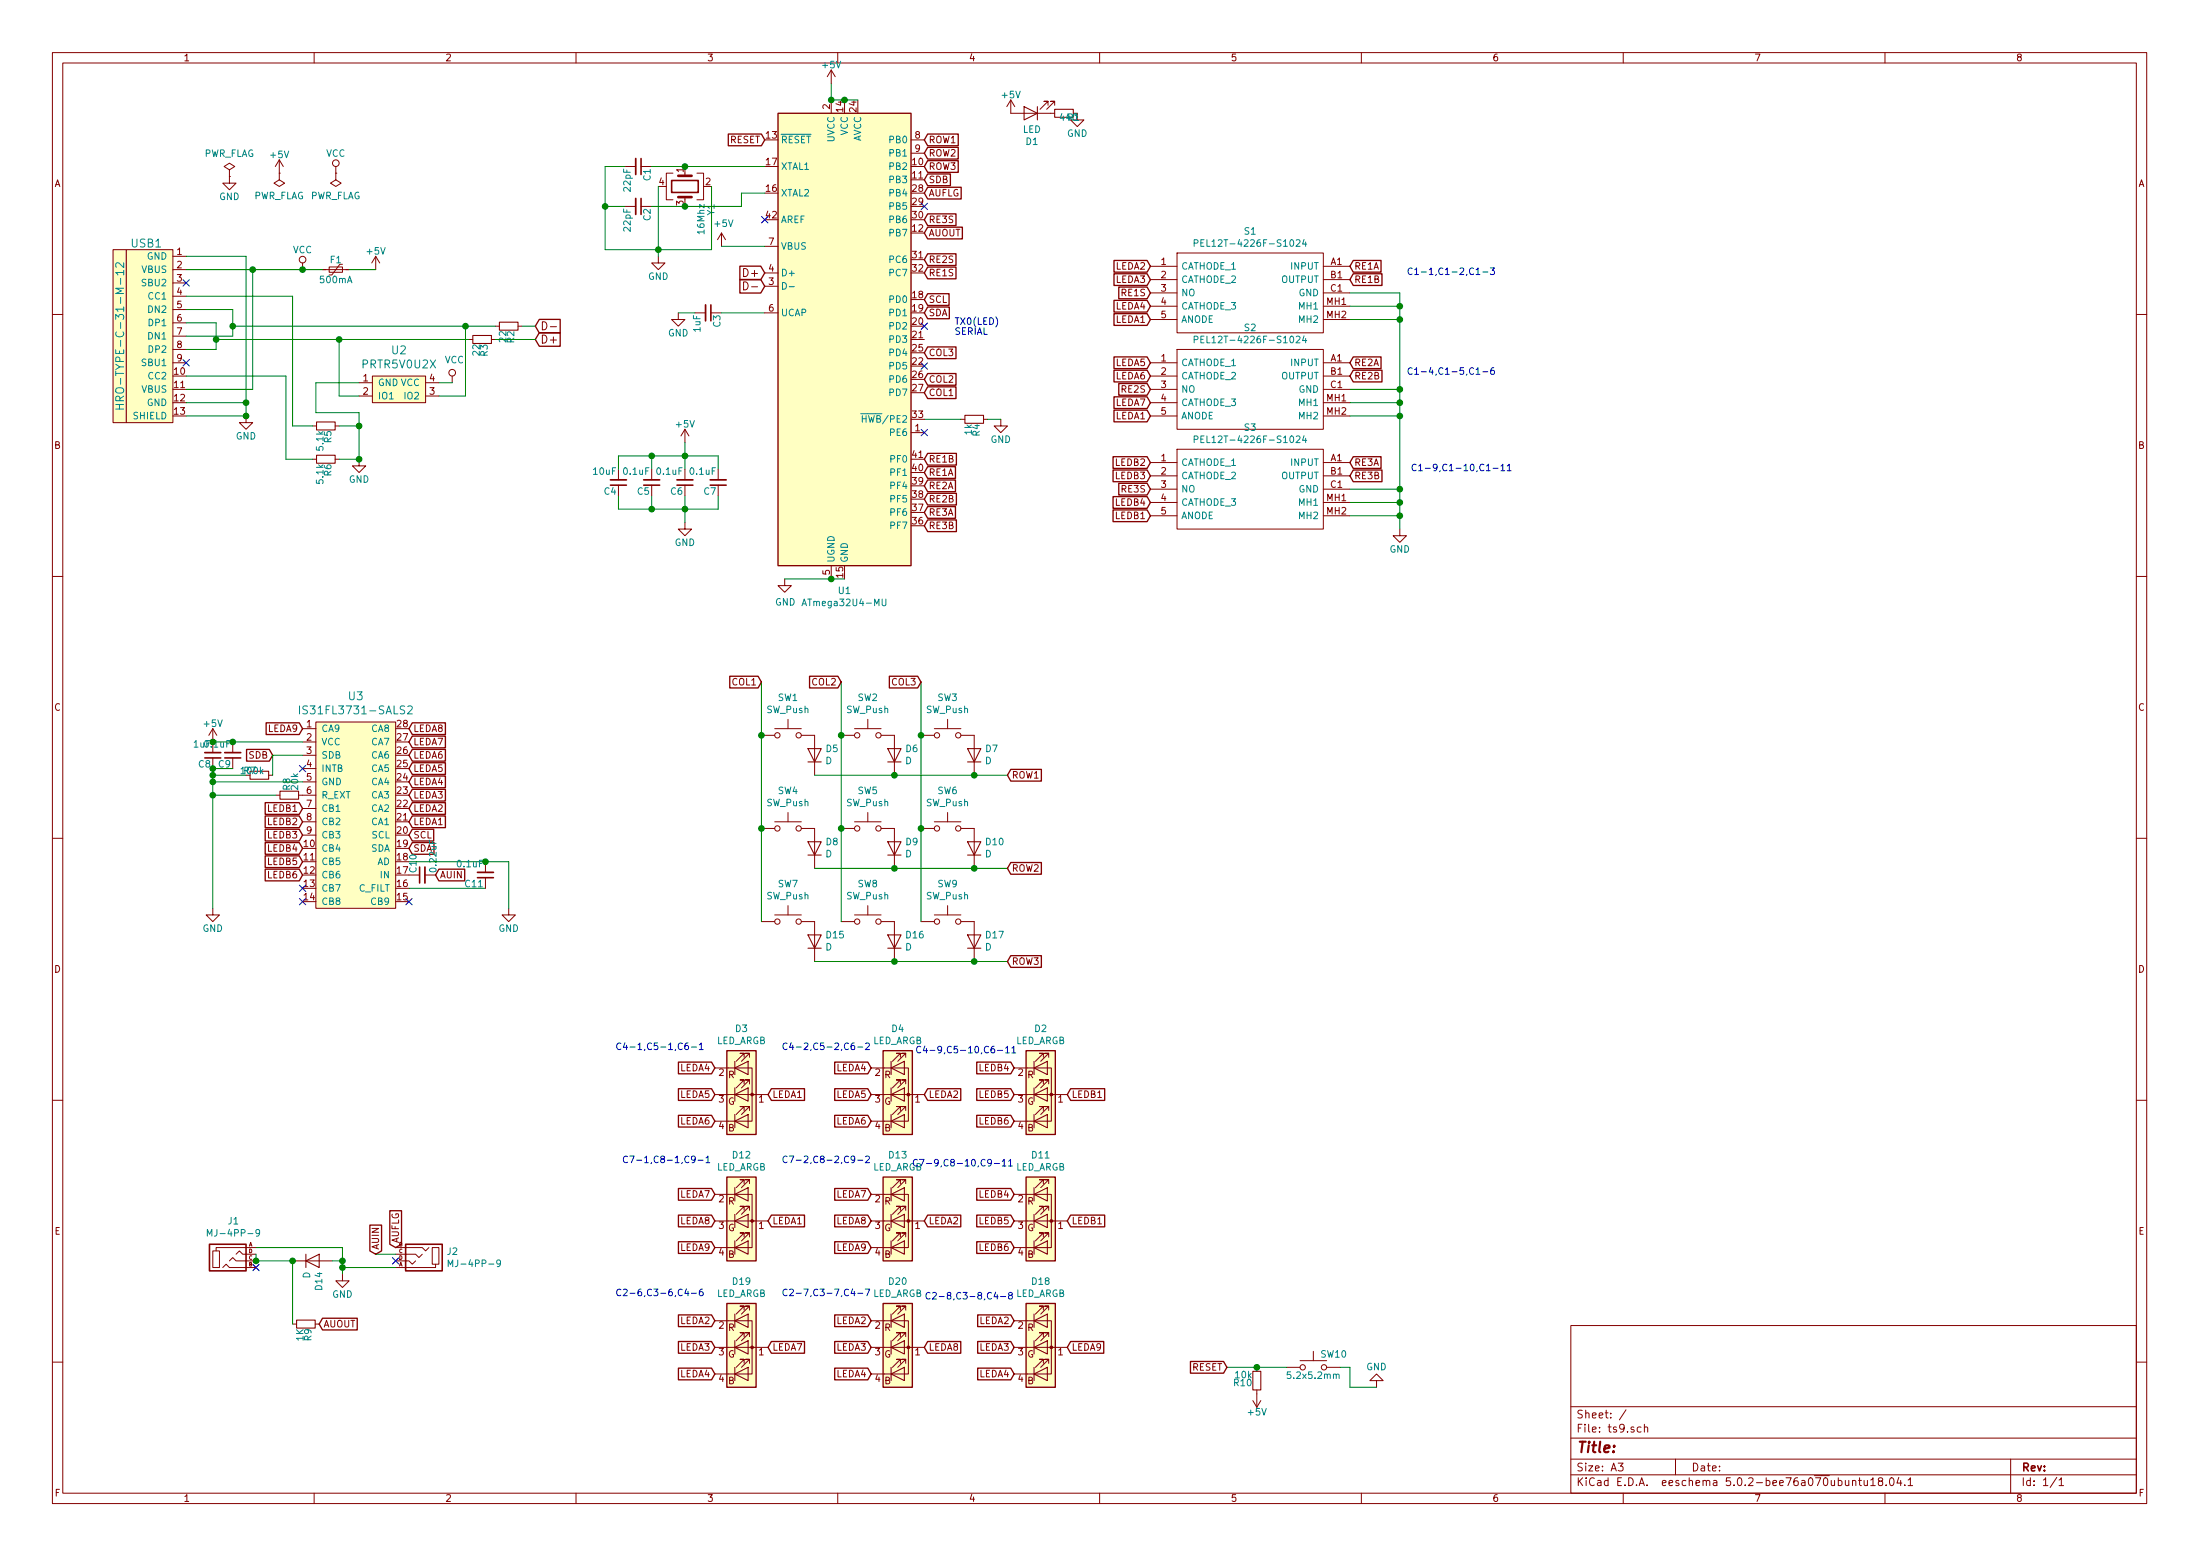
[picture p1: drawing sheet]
EESchema Schematic File Version 4
LIBS:ts9-cache
EELAYER 26 0
EELAYER END
$Descr A3 16535 11693
encoding utf-8
Sheet 1 1
Title ""
Date ""
Rev ""
Comp ""
Comment1 ""
Comment2 ""
Comment3 ""
Comment4 ""
$EndDescr
$Comp
L Device:C_Small C3
U 1 1
P 5325 2350
F 0 "C3" H 5335 2420 50  0000 L CNN
F 1 "1uF" H 5335 2270 50  0000 L CNN
F 2 "Capacitors_SMD:C_0603" H 5325 2350 50  0001 C CNN
F 3 "" H 5325 2350 50  0001 C CNN
	1    5325 2350
	0    1    1    0   
$EndComp
$Comp
L power:GND #PWR011
U 1 1
P 5100 2350
F 0 "#PWR011" H 5100 2100 50  0001 C CNN
F 1 "GND" H 5100 2200 50  0000 C CNN
F 2 "" H 5100 2350 50  0001 C CNN
F 3 "" H 5100 2350 50  0001 C CNN
	1    5100 2350
	1    0    0    -1  
$EndComp
Text GLabel 5750 2050 0    60   Input ~ 0
D+
Text GLabel 5750 2150 0    60   Input ~ 0
D-
$Comp
L Device:Crystal_GND24 Y1
U 1 1
P 5150 1400
F 0 "Y1" H 5275 1600 50  0000 L CNN
F 1 "16Mhz" H 5275 1525 50  0000 L CNN
F 2 "locallib:Crystal_SMD_3225-4pin_3.2x2.5mm" H 5150 1400 50  0001 C CNN
F 3 "" H 5150 1400 50  0001 C CNN
	1    5150 1400
	0    1    1    0   
$EndComp
$Comp
L Device:C_Small C1
U 1 1
P 4800 1250
F 0 "C1" H 4810 1320 50  0000 L CNN
F 1 "22pF" H 4810 1170 50  0000 L CNN
F 2 "Capacitors_SMD:C_0603" H 4800 1250 50  0001 C CNN
F 3 "" H 4800 1250 50  0001 C CNN
	1    4800 1250
	0    1    1    0   
$EndComp
$Comp
L Device:C_Small C2
U 1 1
P 4800 1550
F 0 "C2" H 4810 1620 50  0000 L CNN
F 1 "22pF" H 4810 1470 50  0000 L CNN
F 2 "Capacitors_SMD:C_0603" H 4800 1550 50  0001 C CNN
F 3 "" H 4800 1550 50  0001 C CNN
	1    4800 1550
	0    1    1    0   
$EndComp
$Comp
L power:GND #PWR08
U 1 1
P 4950 1925
F 0 "#PWR08" H 4950 1675 50  0001 C CNN
F 1 "GND" H 4950 1775 50  0000 C CNN
F 2 "" H 4950 1925 50  0001 C CNN
F 3 "" H 4950 1925 50  0001 C CNN
	1    4950 1925
	1    0    0    -1  
$EndComp
$Comp
L Device:R_Small R4
U 1 1
P 7325 3150
F 0 "R4" H 7355 3170 50  0000 L CNN
F 1 "1k" H 7355 3110 50  0000 L CNN
F 2 "Resistors_SMD:R_0805" H 7325 3150 50  0001 C CNN
F 3 "" H 7325 3150 50  0001 C CNN
	1    7325 3150
	0    1    1    0   
$EndComp
$Comp
L power:GND #PWR014
U 1 1
P 7525 3150
F 0 "#PWR014" H 7525 2900 50  0001 C CNN
F 1 "GND" H 7525 3000 50  0000 C CNN
F 2 "" H 7525 3150 50  0001 C CNN
F 3 "" H 7525 3150 50  0001 C CNN
	1    7525 3150
	1    0    0    -1  
$EndComp
$Comp
L Device:C_Small C5
U 1 1
P 4900 3625
F 0 "C5" H 4910 3695 50  0000 L CNN
F 1 "0.1uF" H 4910 3545 50  0000 L CNN
F 2 "Capacitors_SMD:C_0603" H 4900 3625 50  0001 C CNN
F 3 "" H 4900 3625 50  0001 C CNN
	1    4900 3625
	-1   0    0    1   
$EndComp
$Comp
L Device:C_Small C6
U 1 1
P 5150 3625
F 0 "C6" H 5160 3695 50  0000 L CNN
F 1 "0.1uF" H 5160 3545 50  0000 L CNN
F 2 "Capacitors_SMD:C_0603" H 5150 3625 50  0001 C CNN
F 3 "" H 5150 3625 50  0001 C CNN
	1    5150 3625
	-1   0    0    1   
$EndComp
$Comp
L Device:C_Small C7
U 1 1
P 5400 3625
F 0 "C7" H 5410 3695 50  0000 L CNN
F 1 "0.1uF" H 5410 3545 50  0000 L CNN
F 2 "Capacitors_SMD:C_0603" H 5400 3625 50  0001 C CNN
F 3 "" H 5400 3625 50  0001 C CNN
	1    5400 3625
	-1   0    0    1   
$EndComp
$Comp
L power:GND #PWR017
U 1 1
P 5150 3925
F 0 "#PWR017" H 5150 3675 50  0001 C CNN
F 1 "GND" H 5150 3775 50  0000 C CNN
F 2 "" H 5150 3925 50  0001 C CNN
F 3 "" H 5150 3925 50  0001 C CNN
	1    5150 3925
	1    0    0    -1  
$EndComp
$Comp
L power:+5V #PWR015
U 1 1
P 5150 3325
F 0 "#PWR015" H 5150 3175 50  0001 C CNN
F 1 "+5V" H 5150 3465 50  0000 C CNN
F 2 "" H 5150 3325 50  0001 C CNN
F 3 "" H 5150 3325 50  0001 C CNN
	1    5150 3325
	1    0    0    -1  
$EndComp
$Comp
L Device:C_Small C4
U 1 1
P 4650 3625
F 0 "C4" H 4660 3695 50  0000 L CNN
F 1 "10uF" H 4660 3545 50  0000 L CNN
F 2 "Capacitors_SMD:C_0603" H 4650 3625 50  0001 C CNN
F 3 "" H 4650 3625 50  0001 C CNN
	1    4650 3625
	-1   0    0    1   
$EndComp
$Comp
L Device:Polyfuse_Small F1
U 1 1
P 2525 2025
F 0 "F1" V 2450 2025 50  0000 C CNN
F 1 "500mA" V 2600 2025 50  0000 C CNN
F 2 "Fuse_Holders_and_Fuses:Fuse_SMD1206_Reflow" H 2575 1825 50  0001 L CNN
F 3 "" H 2525 2025 50  0001 C CNN
	1    2525 2025
	0    1    1    0   
$EndComp
$Comp
L power:+5V #PWR010
U 1 1
P 2825 2025
F 0 "#PWR010" H 2825 1875 50  0001 C CNN
F 1 "+5V" H 2825 2165 50  0000 C CNN
F 2 "" H 2825 2025 50  0001 C CNN
F 3 "" H 2825 2025 50  0001 C CNN
	1    2825 2025
	1    0    0    -1  
$EndComp
$Comp
L power:VCC #PWR09
U 1 1
P 2275 2025
F 0 "#PWR09" H 2275 1875 50  0001 C CNN
F 1 "VCC" H 2275 2175 50  0000 C CNN
F 2 "" H 2275 2025 50  0001 C CNN
F 3 "" H 2275 2025 50  0001 C CNN
	1    2275 2025
	1    0    0    -1  
$EndComp
Text GLabel 4025 2450 2    60   Input ~ 0
D-
$Comp
L Device:R_Small R2
U 1 1
P 3825 2450
F 0 "R2" H 3855 2470 50  0000 L CNN
F 1 "22" H 3855 2410 50  0000 L CNN
F 2 "Resistors_SMD:R_0805" H 3825 2450 50  0001 C CNN
F 3 "" H 3825 2450 50  0001 C CNN
	1    3825 2450
	0    1    1    0   
$EndComp
$Comp
L Device:R_Small R3
U 1 1
P 3625 2550
F 0 "R3" H 3655 2570 50  0000 L CNN
F 1 "22" H 3655 2510 50  0000 L CNN
F 2 "Resistors_SMD:R_0805" H 3625 2550 50  0001 C CNN
F 3 "" H 3625 2550 50  0001 C CNN
	1    3625 2550
	0    1    1    0   
$EndComp
Text GLabel 4025 2550 2    60   Input ~ 0
D+
$Comp
L ts9-rescue:HRO-TYPE-C-31-M-12-Type-C-Voyager60-rescue USB1
U 1 1
P 1300 2475
F 0 "USB1" H 1100 3125 60  0000 C CNN
F 1 "HRO-TYPE-C-31-M-12" V 900 2425 60  0000 C CNN
F 2 "locallib:HRO-TYPE-C-31-M-12-Assembly" H 1300 2475 60  0001 C CNN
F 3 "" H 1300 2475 60  0001 C CNN
	1    1300 2475
	1    0    0    -1  
$EndComp
$Comp
L power:GND #PWR013
U 1 1
P 1850 3125
F 0 "#PWR013" H 1850 2875 50  0001 C CNN
F 1 "GND" H 1850 2975 50  0000 C CNN
F 2 "" H 1850 3125 50  0001 C CNN
F 3 "" H 1850 3125 50  0001 C CNN
	1    1850 3125
	1    0    0    -1  
$EndComp
$Comp
L Device:R_Small R5
U 1 1
P 2450 3200
F 0 "R5" H 2480 3220 50  0000 L CNN
F 1 "5.1k" H 2480 3160 50  0000 L CNN
F 2 "Resistors_SMD:R_0805" H 2450 3200 50  0001 C CNN
F 3 "" H 2450 3200 50  0001 C CNN
	1    2450 3200
	0    1    1    0   
$EndComp
$Comp
L Device:R_Small R6
U 1 1
P 2450 3450
F 0 "R6" H 2480 3470 50  0000 L CNN
F 1 "5.1k" H 2480 3410 50  0000 L CNN
F 2 "Resistors_SMD:R_0805" H 2450 3450 50  0001 C CNN
F 3 "" H 2450 3450 50  0001 C CNN
	1    2450 3450
	0    1    1    0   
$EndComp
$Comp
L power:GND #PWR016
U 1 1
P 2700 3450
F 0 "#PWR016" H 2700 3200 50  0001 C CNN
F 1 "GND" H 2700 3300 50  0000 C CNN
F 2 "" H 2700 3450 50  0001 C CNN
F 3 "" H 2700 3450 50  0001 C CNN
	1    2700 3450
	1    0    0    -1  
$EndComp
Wire Wire Line
	5425 2350 5750 2350
Wire Wire Line
	5100 2350 5225 2350
Wire Wire Line
	4900 1250 5150 1250
Wire Wire Line
	5575 1450 5575 1550
Wire Wire Line
	5575 1550 5150 1550
Wire Wire Line
	5350 1875 5350 1400
Wire Wire Line
	4550 1875 4950 1875
Wire Wire Line
	4950 1400 4950 1875
Connection ~ 5150 1250
Connection ~ 5150 1550
Wire Wire Line
	4700 1250 4550 1250
Wire Wire Line
	4550 1250 4550 1550
Wire Wire Line
	4550 1550 4700 1550
Connection ~ 4550 1550
Connection ~ 4950 1875
Wire Wire Line
	7225 3150 6950 3150
Wire Wire Line
	7525 3150 7425 3150
Wire Wire Line
	5400 3425 5400 3525
Wire Wire Line
	4650 3425 4900 3425
Wire Wire Line
	5150 3325 5150 3425
Wire Wire Line
	4900 3425 4900 3525
Connection ~ 5150 3425
Wire Wire Line
	4900 3725 4900 3825
Wire Wire Line
	4650 3825 4900 3825
Wire Wire Line
	5150 3725 5150 3825
Wire Wire Line
	5400 3825 5400 3725
Connection ~ 5150 3825
Wire Wire Line
	4650 3525 4650 3425
Connection ~ 4900 3425
Wire Wire Line
	4650 3825 4650 3725
Connection ~ 4900 3825
Wire Wire Line
	1400 2025 1900 2025
Wire Wire Line
	2825 2025 2625 2025
Wire Wire Line
	3925 2450 4025 2450
Wire Wire Line
	1400 2425 1625 2425
Wire Wire Line
	1625 2425 1625 2550
Wire Wire Line
	1625 2625 1400 2625
Wire Wire Line
	1400 2525 1750 2525
Wire Wire Line
	1750 2525 1750 2450
Wire Wire Line
	1750 2325 1400 2325
Connection ~ 1750 2450
Connection ~ 1625 2550
Wire Wire Line
	1900 2025 1900 2925
Wire Wire Line
	1900 2925 1400 2925
Wire Wire Line
	1400 3025 1850 3025
Wire Wire Line
	1850 1925 1850 3025
Wire Wire Line
	1850 1925 1400 1925
Wire Wire Line
	1850 3125 1400 3125
Connection ~ 1850 3025
Connection ~ 1900 2025
Connection ~ 2275 2025
Wire Wire Line
	1400 2225 2200 2225
Wire Wire Line
	2200 2225 2200 3200
Wire Wire Line
	2200 3200 2350 3200
Wire Wire Line
	1400 2825 2150 2825
Wire Wire Line
	2150 2825 2150 3450
Wire Wire Line
	2150 3450 2350 3450
Wire Wire Line
	2700 3450 2550 3450
Wire Wire Line
	2550 3200 2700 3200
Wire Wire Line
	2700 3200 2700 3450
Wire Wire Line
	5150 1550 4900 1550
Wire Wire Line
	4550 1550 4550 1875
Wire Wire Line
	4950 1875 5350 1875
Wire Wire Line
	4950 1875 4950 1925
Wire Wire Line
	5150 3425 5400 3425
Wire Wire Line
	5150 3425 5150 3525
Wire Wire Line
	5150 3825 5400 3825
Wire Wire Line
	5150 3825 5150 3925
Wire Wire Line
	4900 3425 5150 3425
Wire Wire Line
	4900 3825 5150 3825
Wire Wire Line
	1750 2450 1750 2325
Wire Wire Line
	1625 2550 1625 2625
Wire Wire Line
	1850 3025 1850 3125
Wire Wire Line
	1900 2025 2275 2025
Wire Wire Line
	2275 2025 2425 2025
$Comp
L ai03-locallib:PRTR5V0U2X U2
U 1 1
P 3000 2925
F 0 "U2" H 3000 3222 60  0000 C CNN
F 1 "PRTR5V0U2X" H 3000 3116 60  0000 C CNN
F 2 "locallib:SOT143B" H 3000 2925 60  0001 C CNN
F 3 "" H 3000 2925 60  0001 C CNN
	1    3000 2925
	1    0    0    -1  
$EndComp
Wire Wire Line
	3725 2550 4025 2550
Wire Wire Line
	1625 2550 2550 2550
$Comp
L power:VCC #PWR012
U 1 1
P 3400 2875
F 0 "#PWR012" H 3400 2725 50  0001 C CNN
F 1 "VCC" H 3417 3048 50  0000 C CNN
F 2 "" H 3400 2875 50  0001 C CNN
F 3 "" H 3400 2875 50  0001 C CNN
	1    3400 2875
	1    0    0    -1  
$EndComp
Wire Wire Line
	3400 2875 3300 2875
Wire Wire Line
	2700 3200 2700 3100
Wire Wire Line
	2700 3100 2375 3100
Wire Wire Line
	2375 3100 2375 2875
Wire Wire Line
	2375 2875 2700 2875
Connection ~ 2700 3200
Wire Wire Line
	2700 2975 2550 2975
Wire Wire Line
	3300 2975 3500 2975
$Comp
L ts9-rescue:ATmega32U4-MU-MCU_Microchip_ATmega-Voyager60-rescue U1
U 1 1
P 6350 2550
F 0 "U1" H 6350 664 50  0000 C CNN
F 1 "ATmega32U4-MU" H 6350 573 50  0000 C CNN
F 2 "Housings_QFP:TQFP-44-1EP_10x10mm_Pitch0.8mm" H 6350 2550 50  0001 C CIN
F 3 "http://ww1.microchip.com/downloads/en/DeviceDoc/Atmel-7766-8-bit-AVR-ATmega16U4-32U4_Datasheet.pdf" H 6350 2550 50  0001 C CNN
	1    6350 2550
	1    0    0    -1  
$EndComp
Wire Wire Line
	6250 625  6250 750 
Wire Wire Line
	6250 750  6350 750 
Connection ~ 6250 750 
Connection ~ 6350 750 
Wire Wire Line
	6350 750  6450 750 
NoConn ~ 5750 1650
$Comp
L power:+5V #PWR07
U 1 1
P 5425 1850
F 0 "#PWR07" H 5425 1700 50  0001 C CNN
F 1 "+5V" H 5440 2023 50  0000 C CNN
F 2 "" H 5425 1850 50  0001 C CNN
F 3 "" H 5425 1850 50  0001 C CNN
	1    5425 1850
	1    0    0    -1  
$EndComp
Wire Wire Line
	5750 1850 5425 1850
Wire Wire Line
	5575 1450 5750 1450
Wire Wire Line
	5150 1250 5750 1250
$Comp
L power:GND #PWR018
U 1 1
P 5900 4350
F 0 "#PWR018" H 5900 4100 50  0001 C CNN
F 1 "GND" H 5905 4177 50  0000 C CNN
F 2 "" H 5900 4350 50  0001 C CNN
F 3 "" H 5900 4350 50  0001 C CNN
	1    5900 4350
	1    0    0    -1  
$EndComp
Wire Wire Line
	5900 4350 6250 4350
Connection ~ 6250 4350
Wire Wire Line
	6250 4350 6350 4350
Wire Wire Line
	1750 2450 3500 2450
Wire Wire Line
	3500 2975 3500 2450
Connection ~ 3500 2450
Wire Wire Line
	3500 2450 3725 2450
Wire Wire Line
	2550 2975 2550 2550
Connection ~ 2550 2550
Wire Wire Line
	2550 2550 3525 2550
Connection ~ 1850 3125
Connection ~ 2700 3450
Text GLabel 3075 6275 2    50   Input ~ 0
SCL
Text GLabel 3075 6375 2    50   Input ~ 0
SDA
$Comp
L power:GND #PWR020
U 1 1
P 1600 6825
F 0 "#PWR020" H 1600 6575 50  0001 C CNN
F 1 "GND" H 1600 6675 50  0000 C CNN
F 2 "" H 1600 6825 50  0001 C CNN
F 3 "" H 1600 6825 50  0001 C CNN
	1    1600 6825
	1    0    0    -1  
$EndComp
$Comp
L Device:R_Small R8
U 1 1
P 2175 5975
F 0 "R8" H 2205 5995 50  0000 L CNN
F 1 "20k" H 2205 5935 50  0000 L CNN
F 2 "Resistors_SMD:R_0805" H 2175 5975 50  0001 C CNN
F 3 "" H 2175 5975 50  0001 C CNN
	1    2175 5975
	0    -1   -1   0   
$EndComp
$Comp
L Device:R_Small R7
U 1 1
P 1950 5825
F 0 "R7" V 1980 5845 50  0000 L CNN
F 1 "100k" V 1980 5785 50  0000 L CNN
F 2 "Resistors_SMD:R_0805" H 1950 5825 50  0001 C CNN
F 3 "" H 1950 5825 50  0001 C CNN
	1    1950 5825
	0    -1   -1   0   
$EndComp
$Comp
L power:+5V #PWR019
U 1 1
P 1600 5575
F 0 "#PWR019" H 1600 5425 50  0001 C CNN
F 1 "+5V" H 1600 5715 50  0000 C CNN
F 2 "" H 1600 5575 50  0001 C CNN
F 3 "" H 1600 5575 50  0001 C CNN
	1    1600 5575
	1    0    0    -1  
$EndComp
$Comp
L Device:C_Small C9
U 1 1
P 1750 5675
F 0 "C9" H 1760 5745 50  0000 L CNN
F 1 "0.1uF" H 1760 5595 50  0000 L CNN
F 2 "Capacitors_SMD:C_0603" H 1750 5675 50  0001 C CNN
F 3 "" H 1750 5675 50  0001 C CNN
	1    1750 5675
	-1   0    0    1   
$EndComp
Text GLabel 6950 2350 2    50   Input ~ 0
SDA
Text GLabel 6950 2250 2    50   Input ~ 0
SCL
$Comp
L Switch:SW_Push SW1
U 1 1
P 5925 5525
F 0 "SW1" H 5925 5810 50  0000 C CNN
F 1 "SW_Push" H 5925 5719 50  0000 C CNN
F 2 "kbd:PG1350" H 5925 5725 50  0001 C CNN
F 3 "" H 5925 5725 50  0001 C CNN
	1    5925 5525
	1    0    0    -1  
$EndComp
$Comp
L Switch:SW_Push SW2
U 1 1
P 6525 5525
F 0 "SW2" H 6525 5810 50  0000 C CNN
F 1 "SW_Push" H 6525 5719 50  0000 C CNN
F 2 "kbd:PG1350" H 6525 5725 50  0001 C CNN
F 3 "" H 6525 5725 50  0001 C CNN
	1    6525 5525
	1    0    0    -1  
$EndComp
$Comp
L Switch:SW_Push SW3
U 1 1
P 7125 5525
F 0 "SW3" H 7125 5810 50  0000 C CNN
F 1 "SW_Push" H 7125 5719 50  0000 C CNN
F 2 "kbd:PG1350" H 7125 5725 50  0001 C CNN
F 3 "" H 7125 5725 50  0001 C CNN
	1    7125 5525
	1    0    0    -1  
$EndComp
$Comp
L Switch:SW_Push SW4
U 1 1
P 5925 6225
F 0 "SW4" H 5925 6510 50  0000 C CNN
F 1 "SW_Push" H 5925 6419 50  0000 C CNN
F 2 "kbd:PG1350" H 5925 6425 50  0001 C CNN
F 3 "" H 5925 6425 50  0001 C CNN
	1    5925 6225
	1    0    0    -1  
$EndComp
$Comp
L Switch:SW_Push SW5
U 1 1
P 6525 6225
F 0 "SW5" H 6525 6510 50  0000 C CNN
F 1 "SW_Push" H 6525 6419 50  0000 C CNN
F 2 "kbd:PG1350" H 6525 6425 50  0001 C CNN
F 3 "" H 6525 6425 50  0001 C CNN
	1    6525 6225
	1    0    0    -1  
$EndComp
$Comp
L Switch:SW_Push SW6
U 1 1
P 7125 6225
F 0 "SW6" H 7125 6510 50  0000 C CNN
F 1 "SW_Push" H 7125 6419 50  0000 C CNN
F 2 "kbd:PG1350" H 7125 6425 50  0001 C CNN
F 3 "" H 7125 6425 50  0001 C CNN
	1    7125 6225
	1    0    0    -1  
$EndComp
$Comp
L Switch:SW_Push SW7
U 1 1
P 5925 6925
F 0 "SW7" H 5925 7210 50  0000 C CNN
F 1 "SW_Push" H 5925 7119 50  0000 C CNN
F 2 "kbd:PG1350" H 5925 7125 50  0001 C CNN
F 3 "" H 5925 7125 50  0001 C CNN
	1    5925 6925
	1    0    0    -1  
$EndComp
$Comp
L Switch:SW_Push SW8
U 1 1
P 6525 6925
F 0 "SW8" H 6525 7210 50  0000 C CNN
F 1 "SW_Push" H 6525 7119 50  0000 C CNN
F 2 "kbd:PG1350" H 6525 7125 50  0001 C CNN
F 3 "" H 6525 7125 50  0001 C CNN
	1    6525 6925
	1    0    0    -1  
$EndComp
$Comp
L Switch:SW_Push SW9
U 1 1
P 7125 6925
F 0 "SW9" H 7125 7210 50  0000 C CNN
F 1 "SW_Push" H 7125 7119 50  0000 C CNN
F 2 "kbd:PG1350" H 7125 7125 50  0001 C CNN
F 3 "" H 7125 7125 50  0001 C CNN
	1    7125 6925
	1    0    0    -1  
$EndComp
$Comp
L Device:LED_ARGB D3
U 1 1
P 5575 8225
F 0 "D3" H 5575 8722 50  0000 C CNN
F 1 "LED_ARGB" H 5575 8631 50  0000 C CNN
F 2 "SamacSys_Parts:LED_Kingbright_AAA3528ESGCT" H 5575 8175 50  0001 C CNN
F 3 "~" H 5575 8175 50  0001 C CNN
	1    5575 8225
	1    0    0    -1  
$EndComp
$Comp
L Device:LED_ARGB D2
U 1 1
P 7825 8225
F 0 "D2" H 7825 8722 50  0000 C CNN
F 1 "LED_ARGB" H 7825 8631 50  0000 C CNN
F 2 "SamacSys_Parts:LED_Kingbright_AAA3528ESGCT" H 7825 8175 50  0001 C CNN
F 3 "~" H 7825 8175 50  0001 C CNN
	1    7825 8225
	1    0    0    -1  
$EndComp
$Comp
L Device:LED_ARGB D4
U 1 1
P 6750 8225
F 0 "D4" H 6750 8722 50  0000 C CNN
F 1 "LED_ARGB" H 6750 8631 50  0000 C CNN
F 2 "SamacSys_Parts:LED_Kingbright_AAA3528ESGCT" H 6750 8175 50  0001 C CNN
F 3 "~" H 6750 8175 50  0001 C CNN
	1    6750 8225
	1    0    0    -1  
$EndComp
$Comp
L Device:LED_ARGB D20
U 1 1
P 6750 10125
F 0 "D20" H 6750 10622 50  0000 C CNN
F 1 "LED_ARGB" H 6750 10531 50  0000 C CNN
F 2 "SamacSys_Parts:LED_Kingbright_AAA3528ESGCT" H 6750 10075 50  0001 C CNN
F 3 "~" H 6750 10075 50  0001 C CNN
	1    6750 10125
	1    0    0    -1  
$EndComp
$Comp
L Device:LED_ARGB D19
U 1 1
P 5575 10125
F 0 "D19" H 5575 10622 50  0000 C CNN
F 1 "LED_ARGB" H 5575 10531 50  0000 C CNN
F 2 "SamacSys_Parts:LED_Kingbright_AAA3528ESGCT" H 5575 10075 50  0001 C CNN
F 3 "~" H 5575 10075 50  0001 C CNN
	1    5575 10125
	1    0    0    -1  
$EndComp
$Comp
L Device:LED_ARGB D11
U 1 1
P 7825 9175
F 0 "D11" H 7825 9672 50  0000 C CNN
F 1 "LED_ARGB" H 7825 9581 50  0000 C CNN
F 2 "SamacSys_Parts:LED_Kingbright_AAA3528ESGCT" H 7825 9125 50  0001 C CNN
F 3 "~" H 7825 9125 50  0001 C CNN
	1    7825 9175
	1    0    0    -1  
$EndComp
NoConn ~ 6950 2450
Text Notes 7175 2450 0    50   ~ 0
TX0(LED)
Text GLabel 6950 3550 2    50   Input ~ 0
RE1A
Text GLabel 6950 3450 2    50   Input ~ 0
RE1B
Text GLabel 6950 2950 2    50   Input ~ 0
COL1
Text GLabel 6950 1750 2    50   Input ~ 0
AUOUT
Text GLabel 6950 3850 2    50   Input ~ 0
RE3A
Text GLabel 6950 3650 2    50   Input ~ 0
RE2A
Text GLabel 6950 3750 2    50   Input ~ 0
RE2B
Text GLabel 6950 3950 2    50   Input ~ 0
RE3B
Text GLabel 6950 2050 2    50   Input ~ 0
RE1S
Text GLabel 6950 1950 2    50   Input ~ 0
RE2S
Text GLabel 6950 1650 2    50   Input ~ 0
RE3S
Text GLabel 6950 1050 2    50   Input ~ 0
ROW1
Text GLabel 6950 1150 2    50   Input ~ 0
ROW2
Text GLabel 6950 1250 2    50   Input ~ 0
ROW3
Text GLabel 6950 2850 2    50   Input ~ 0
COL2
Text GLabel 6950 2650 2    50   Input ~ 0
COL3
NoConn ~ 6950 1550
NoConn ~ 6950 2750
NoConn ~ 6950 3250
$Comp
L Device:D D5
U 1 1
P 6125 5675
F 0 "D5" V 6171 5596 50  0000 R CNN
F 1 "D" V 6080 5596 50  0000 R CNN
F 2 "Diodes_SMD:D_SOD-123" H 6125 5675 50  0001 C CNN
F 3 "~" H 6125 5675 50  0001 C CNN
	1    6125 5675
	0    -1   -1   0   
$EndComp
$Comp
L Device:D D6
U 1 1
P 6725 5675
F 0 "D6" V 6771 5596 50  0000 R CNN
F 1 "D" V 6680 5596 50  0000 R CNN
F 2 "Diodes_SMD:D_SOD-123" H 6725 5675 50  0001 C CNN
F 3 "~" H 6725 5675 50  0001 C CNN
	1    6725 5675
	0    -1   -1   0   
$EndComp
$Comp
L Device:D D7
U 1 1
P 7325 5675
F 0 "D7" V 7371 5596 50  0000 R CNN
F 1 "D" V 7280 5596 50  0000 R CNN
F 2 "Diodes_SMD:D_SOD-123" H 7325 5675 50  0001 C CNN
F 3 "~" H 7325 5675 50  0001 C CNN
	1    7325 5675
	0    -1   -1   0   
$EndComp
$Comp
L Device:D D8
U 1 1
P 6125 6375
F 0 "D8" V 6171 6296 50  0000 R CNN
F 1 "D" V 6080 6296 50  0000 R CNN
F 2 "Diodes_SMD:D_SOD-123" H 6125 6375 50  0001 C CNN
F 3 "~" H 6125 6375 50  0001 C CNN
	1    6125 6375
	0    -1   -1   0   
$EndComp
$Comp
L Device:D D9
U 1 1
P 6725 6375
F 0 "D9" V 6771 6296 50  0000 R CNN
F 1 "D" V 6680 6296 50  0000 R CNN
F 2 "Diodes_SMD:D_SOD-123" H 6725 6375 50  0001 C CNN
F 3 "~" H 6725 6375 50  0001 C CNN
	1    6725 6375
	0    -1   -1   0   
$EndComp
$Comp
L Device:D D10
U 1 1
P 7325 6375
F 0 "D10" V 7371 6296 50  0000 R CNN
F 1 "D" V 7280 6296 50  0000 R CNN
F 2 "Diodes_SMD:D_SOD-123" H 7325 6375 50  0001 C CNN
F 3 "~" H 7325 6375 50  0001 C CNN
	1    7325 6375
	0    -1   -1   0   
$EndComp
$Comp
L Device:D D15
U 1 1
P 6125 7075
F 0 "D15" V 6171 6996 50  0000 R CNN
F 1 "D" V 6080 6996 50  0000 R CNN
F 2 "Diodes_SMD:D_SOD-123" H 6125 7075 50  0001 C CNN
F 3 "~" H 6125 7075 50  0001 C CNN
	1    6125 7075
	0    -1   -1   0   
$EndComp
$Comp
L Device:D D16
U 1 1
P 6725 7075
F 0 "D16" V 6771 6996 50  0000 R CNN
F 1 "D" V 6680 6996 50  0000 R CNN
F 2 "Diodes_SMD:D_SOD-123" H 6725 7075 50  0001 C CNN
F 3 "~" H 6725 7075 50  0001 C CNN
	1    6725 7075
	0    -1   -1   0   
$EndComp
$Comp
L Device:D D17
U 1 1
P 7325 7075
F 0 "D17" V 7371 6996 50  0000 R CNN
F 1 "D" V 7280 6996 50  0000 R CNN
F 2 "Diodes_SMD:D_SOD-123" H 7325 7075 50  0001 C CNN
F 3 "~" H 7325 7075 50  0001 C CNN
	1    7325 7075
	0    -1   -1   0   
$EndComp
Wire Wire Line
	5725 6925 5725 6225
Connection ~ 5725 5525
Wire Wire Line
	5725 5525 5725 5125
Connection ~ 5725 6225
Wire Wire Line
	5725 6225 5725 5525
Wire Wire Line
	6325 6925 6325 6225
Connection ~ 6325 5525
Wire Wire Line
	6325 5525 6325 5125
Connection ~ 6325 6225
Wire Wire Line
	6325 6225 6325 5525
Wire Wire Line
	6925 6925 6925 6225
Connection ~ 6925 5525
Wire Wire Line
	6925 5525 6925 5125
Connection ~ 6925 6225
Wire Wire Line
	6925 6225 6925 5525
Wire Wire Line
	6125 5825 6725 5825
Connection ~ 6725 5825
Wire Wire Line
	6725 5825 7325 5825
Connection ~ 7325 5825
Wire Wire Line
	7325 5825 7575 5825
Wire Wire Line
	6125 7225 6725 7225
Connection ~ 6725 7225
Wire Wire Line
	6725 7225 7325 7225
Connection ~ 7325 7225
Wire Wire Line
	7325 7225 7575 7225
Wire Wire Line
	6125 6525 6725 6525
Connection ~ 6725 6525
Wire Wire Line
	6725 6525 7325 6525
Connection ~ 7325 6525
Wire Wire Line
	7325 6525 7575 6525
Text GLabel 5725 5125 0    50   Input ~ 0
COL1
Text GLabel 6325 5125 0    50   Input ~ 0
COL2
Text GLabel 6925 5125 0    50   Input ~ 0
COL3
Text GLabel 7575 5825 2    50   Input ~ 0
ROW1
Text GLabel 7575 6525 2    50   Input ~ 0
ROW2
Text GLabel 7575 7225 2    50   Input ~ 0
ROW3
$Comp
L power:+5V #PWR01
U 1 1
P 6250 625
F 0 "#PWR01" H 6250 475 50  0001 C CNN
F 1 "+5V" H 6250 765 50  0000 C CNN
F 2 "" H 6250 625 50  0001 C CNN
F 3 "" H 6250 625 50  0001 C CNN
	1    6250 625 
	1    0    0    -1  
$EndComp
$Comp
L Device:LED D1
U 1 1
P 7750 850
F 0 "D1" H 7741 1066 50  0000 C CNN
F 1 "LED" H 7741 975 50  0000 C CNN
F 2 "LEDs:LED_D3.0mm" H 7750 850 50  0001 C CNN
F 3 "~" H 7750 850 50  0001 C CNN
	1    7750 850 
	-1   0    0    1   
$EndComp
$Comp
L power:+5V #PWR02
U 1 1
P 7600 850
F 0 "#PWR02" H 7600 700 50  0001 C CNN
F 1 "+5V" H 7600 990 50  0000 C CNN
F 2 "" H 7600 850 50  0001 C CNN
F 3 "" H 7600 850 50  0001 C CNN
	1    7600 850 
	1    0    0    -1  
$EndComp
$Comp
L power:GND #PWR03
U 1 1
P 8100 850
F 0 "#PWR03" H 8100 600 50  0001 C CNN
F 1 "GND" H 8100 700 50  0000 C CNN
F 2 "" H 8100 850 50  0001 C CNN
F 3 "" H 8100 850 50  0001 C CNN
	1    8100 850 
	1    0    0    -1  
$EndComp
$Comp
L Device:R_Small R1
U 1 1
P 8000 850
F 0 "R1" V 8030 870 50  0000 L CNN
F 1 "440" V 8030 810 50  0000 L CNN
F 2 "Resistors_SMD:R_0805" H 8000 850 50  0001 C CNN
F 3 "" H 8000 850 50  0001 C CNN
	1    8000 850 
	0    1    1    0   
$EndComp
Text GLabel 8650 2200 0    50   Input ~ 0
RE1S
Text GLabel 8650 2925 0    50   Input ~ 0
RE2S
Text GLabel 8650 3675 0    50   Input ~ 0
RE3S
Text GLabel 10150 2000 2    50   Input ~ 0
RE1A
Text GLabel 10150 2100 2    50   Input ~ 0
RE1B
Text GLabel 10150 3475 2    50   Input ~ 0
RE3A
Text GLabel 10150 2725 2    50   Input ~ 0
RE2A
Text GLabel 10150 2825 2    50   Input ~ 0
RE2B
Text GLabel 10150 3575 2    50   Input ~ 0
RE3B
$Comp
L Device:R_Small R10
U 1 1
P 9450 10375
F 0 "R10" H 9480 10395 50  0000 L CNN
F 1 "10k" H 9480 10335 50  0000 L CNN
F 2 "Resistors_SMD:R_0805" H 9450 10375 50  0001 C CNN
F 3 "" H 9450 10375 50  0001 C CNN
	1    9450 10375
	-1   0    0    1   
$EndComp
$Comp
L power:+5V #PWR025
U 1 1
P 9450 10475
F 0 "#PWR025" H 9450 10325 50  0001 C CNN
F 1 "+5V" H 9450 10615 50  0000 C CNN
F 2 "" H 9450 10475 50  0001 C CNN
F 3 "" H 9450 10475 50  0001 C CNN
	1    9450 10475
	-1   0    0    1   
$EndComp
$Comp
L ts9-rescue:SW_Push-Voyager60-rescue SW10
U 1 1
P 9875 10275
F 0 "SW10" H 9925 10375 50  0000 L CNN
F 1 "5.2x5.2mm" H 9875 10215 50  0000 C CNN
F 2 "kbd:ResetSW_1side" H 9875 10475 50  0001 C CNN
F 3 "" H 9875 10475 50  0001 C CNN
	1    9875 10275
	1    0    0    -1  
$EndComp
$Comp
L power:GND #PWR024
U 1 1
P 10350 10425
F 0 "#PWR024" H 10350 10175 50  0001 C CNN
F 1 "GND" H 10350 10275 50  0000 C CNN
F 2 "" H 10350 10425 50  0001 C CNN
F 3 "" H 10350 10425 50  0001 C CNN
	1    10350 10425
	-1   0    0    1   
$EndComp
Wire Wire Line
	9675 10275 9450 10275
Connection ~ 9450 10275
Wire Wire Line
	10150 10275 10075 10275
Wire Wire Line
	9450 10275 9225 10275
Wire Wire Line
	10350 10425 10150 10425
Wire Wire Line
	10150 10425 10150 10275
Text GLabel 5750 1050 0    50   Input ~ 0
RESET
Text GLabel 9225 10275 0    50   Input ~ 0
RESET
$Comp
L PEL12T-4226F-S1024:PEL12T-4226F-S1024 S1
U 1 1
P 8650 2000
F 0 "S1" H 9400 2265 50  0000 C CNN
F 1 "PEL12T-4226F-S1024" H 9400 2174 50  0000 C CNN
F 2 "SamacSys_Parts:PEL12T4226FS1024" H 10000 2100 50  0001 L CNN
F 3 "https://componentsearchengine.com/Datasheets/1/PEL12T-4226F-S1024.pdf" H 10000 2000 50  0001 L CNN
F 4 "Optical Encoder Rotary Incremental Flat 0.69oz.in Straight Digital Square Wave Through Hole PC Pin 6CPR" H 10000 1900 50  0001 L CNN "Description"
F 5 "26.5" H 10000 1800 50  0001 L CNN "Height"
F 6 "Bourns" H 10000 1700 50  0001 L CNN "Manufacturer_Name"
F 7 "PEL12T-4226F-S1024" H 10000 1600 50  0001 L CNN "Manufacturer_Part_Number"
F 8 "652-PEL12T4226FS1024" H 10000 1500 50  0001 L CNN "Mouser Part Number"
F 9 "https://www.mouser.com/Search/Refine.aspx?Keyword=652-PEL12T4226FS1024" H 10000 1400 50  0001 L CNN "Mouser Price/Stock"
F 10 "" H 10000 1300 50  0001 L CNN "RS Part Number"
F 11 "" H 10000 1200 50  0001 L CNN "RS Price/Stock"
	1    8650 2000
	1    0    0    -1  
$EndComp
$Comp
L PEL12T-4226F-S1024:PEL12T-4226F-S1024 S2
U 1 1
P 8650 2725
F 0 "S2" H 9400 2990 50  0000 C CNN
F 1 "PEL12T-4226F-S1024" H 9400 2899 50  0000 C CNN
F 2 "SamacSys_Parts:PEL12T4226FS1024" H 10000 2825 50  0001 L CNN
F 3 "https://componentsearchengine.com/Datasheets/1/PEL12T-4226F-S1024.pdf" H 10000 2725 50  0001 L CNN
F 4 "Optical Encoder Rotary Incremental Flat 0.69oz.in Straight Digital Square Wave Through Hole PC Pin 6CPR" H 10000 2625 50  0001 L CNN "Description"
F 5 "26.5" H 10000 2525 50  0001 L CNN "Height"
F 6 "Bourns" H 10000 2425 50  0001 L CNN "Manufacturer_Name"
F 7 "PEL12T-4226F-S1024" H 10000 2325 50  0001 L CNN "Manufacturer_Part_Number"
F 8 "652-PEL12T4226FS1024" H 10000 2225 50  0001 L CNN "Mouser Part Number"
F 9 "https://www.mouser.com/Search/Refine.aspx?Keyword=652-PEL12T4226FS1024" H 10000 2125 50  0001 L CNN "Mouser Price/Stock"
F 10 "" H 10000 2025 50  0001 L CNN "RS Part Number"
F 11 "" H 10000 1925 50  0001 L CNN "RS Price/Stock"
	1    8650 2725
	1    0    0    -1  
$EndComp
$Comp
L PEL12T-4226F-S1024:PEL12T-4226F-S1024 S3
U 1 1
P 8650 3475
F 0 "S3" H 9400 3740 50  0000 C CNN
F 1 "PEL12T-4226F-S1024" H 9400 3649 50  0000 C CNN
F 2 "SamacSys_Parts:PEL12T4226FS1024" H 10000 3575 50  0001 L CNN
F 3 "https://componentsearchengine.com/Datasheets/1/PEL12T-4226F-S1024.pdf" H 10000 3475 50  0001 L CNN
F 4 "Optical Encoder Rotary Incremental Flat 0.69oz.in Straight Digital Square Wave Through Hole PC Pin 6CPR" H 10000 3375 50  0001 L CNN "Description"
F 5 "26.5" H 10000 3275 50  0001 L CNN "Height"
F 6 "Bourns" H 10000 3175 50  0001 L CNN "Manufacturer_Name"
F 7 "PEL12T-4226F-S1024" H 10000 3075 50  0001 L CNN "Manufacturer_Part_Number"
F 8 "652-PEL12T4226FS1024" H 10000 2975 50  0001 L CNN "Mouser Part Number"
F 9 "https://www.mouser.com/Search/Refine.aspx?Keyword=652-PEL12T4226FS1024" H 10000 2875 50  0001 L CNN "Mouser Price/Stock"
F 10 "" H 10000 2775 50  0001 L CNN "RS Part Number"
F 11 "" H 10000 2675 50  0001 L CNN "RS Price/Stock"
	1    8650 3475
	1    0    0    -1  
$EndComp
Wire Wire Line
	10150 2200 10525 2200
Wire Wire Line
	10525 2200 10525 2300
Wire Wire Line
	10150 3675 10525 3675
Connection ~ 10525 3675
Wire Wire Line
	10525 3675 10525 3775
Wire Wire Line
	10150 2925 10525 2925
Connection ~ 10525 2925
Wire Wire Line
	10525 2925 10525 3025
$Comp
L power:GND #PWR022
U 1 1
P 10525 3975
F 0 "#PWR022" H 10525 3725 50  0001 C CNN
F 1 "GND" H 10525 3825 50  0000 C CNN
F 2 "" H 10525 3975 50  0001 C CNN
F 3 "" H 10525 3975 50  0001 C CNN
	1    10525 3975
	1    0    0    -1  
$EndComp
Wire Wire Line
	10150 3875 10525 3875
Connection ~ 10525 3875
Wire Wire Line
	10525 3875 10525 3975
Wire Wire Line
	10150 3775 10525 3775
Connection ~ 10525 3775
Wire Wire Line
	10525 3775 10525 3875
Wire Wire Line
	10150 3125 10525 3125
Connection ~ 10525 3125
Wire Wire Line
	10525 3125 10525 3675
Wire Wire Line
	10150 3025 10525 3025
Connection ~ 10525 3025
Wire Wire Line
	10525 3025 10525 3125
Wire Wire Line
	10150 2400 10525 2400
Connection ~ 10525 2400
Wire Wire Line
	10525 2400 10525 2925
Wire Wire Line
	10150 2300 10525 2300
Connection ~ 10525 2300
Wire Wire Line
	10525 2300 10525 2400
NoConn ~ 1925 9525
NoConn ~ 1400 2125
NoConn ~ 1400 2725
$Comp
L power:PWR_FLAG #FLG03
U 1 1
P 1725 1325
F 0 "#FLG03" H 1725 1400 50  0001 C CNN
F 1 "PWR_FLAG" H 1725 1499 50  0000 C CNN
F 2 "" H 1725 1325 50  0001 C CNN
F 3 "~" H 1725 1325 50  0001 C CNN
	1    1725 1325
	1    0    0    -1  
$EndComp
$Comp
L power:PWR_FLAG #FLG01
U 1 1
P 2100 1300
F 0 "#FLG01" H 2100 1375 50  0001 C CNN
F 1 "PWR_FLAG" H 2100 1474 50  0000 C CNN
F 2 "" H 2100 1300 50  0001 C CNN
F 3 "~" H 2100 1300 50  0001 C CNN
	1    2100 1300
	-1   0    0    1   
$EndComp
$Comp
L power:+5V #PWR04
U 1 1
P 2100 1300
F 0 "#PWR04" H 2100 1150 50  0001 C CNN
F 1 "+5V" H 2100 1440 50  0000 C CNN
F 2 "" H 2100 1300 50  0001 C CNN
F 3 "" H 2100 1300 50  0001 C CNN
	1    2100 1300
	1    0    0    -1  
$EndComp
$Comp
L power:GND #PWR06
U 1 1
P 1725 1325
F 0 "#PWR06" H 1725 1075 50  0001 C CNN
F 1 "GND" H 1725 1175 50  0000 C CNN
F 2 "" H 1725 1325 50  0001 C CNN
F 3 "" H 1725 1325 50  0001 C CNN
	1    1725 1325
	1    0    0    -1  
$EndComp
$Comp
L power:PWR_FLAG #FLG02
U 1 1
P 2525 1300
F 0 "#FLG02" H 2525 1375 50  0001 C CNN
F 1 "PWR_FLAG" H 2525 1474 50  0000 C CNN
F 2 "" H 2525 1300 50  0001 C CNN
F 3 "~" H 2525 1300 50  0001 C CNN
	1    2525 1300
	-1   0    0    1   
$EndComp
$Comp
L power:VCC #PWR05
U 1 1
P 2525 1300
F 0 "#PWR05" H 2525 1150 50  0001 C CNN
F 1 "VCC" H 2525 1450 50  0000 C CNN
F 2 "" H 2525 1300 50  0001 C CNN
F 3 "" H 2525 1300 50  0001 C CNN
	1    2525 1300
	1    0    0    -1  
$EndComp
$Comp
L kbd:MJ-4PP-9 J1
U 1 1
P 1725 9450
F 0 "J1" H 1755 9726 50  0000 C CNN
F 1 "MJ-4PP-9" H 1755 9635 50  0000 C CNN
F 2 "kbd:MJ-4PP-9_1side" H 2000 9625 50  0001 C CNN
F 3 "~" H 2000 9625 50  0001 C CNN
	1    1725 9450
	1    0    0    -1  
$EndComp
$Comp
L kbd:MJ-4PP-9 J2
U 1 1
P 3175 9450
F 0 "J2" H 2994 9408 50  0000 R CNN
F 1 "MJ-4PP-9" H 2994 9499 50  0000 R CNN
F 2 "kbd:MJ-4PP-9_1side" H 3450 9625 50  0001 C CNN
F 3 "~" H 3450 9625 50  0001 C CNN
	1    3175 9450
	-1   0    0    1   
$EndComp
$Comp
L ai03-locallib:IS31FL3731-SALS2 U3
U 1 1
P 2675 6125
F 0 "U3" H 2675 7022 60  0000 C CNN
F 1 "IS31FL3731-SALS2" H 2675 6916 60  0000 C CNN
F 2 "SamacSys_Parts:SOP65P780X200-28N" H 2675 6125 60  0001 C CNN
F 3 "" H 2675 6125 60  0001 C CNN
	1    2675 6125
	1    0    0    -1  
$EndComp
$Comp
L Device:C_Small C8
U 1 1
P 1600 5675
F 0 "C8" H 1610 5745 50  0000 L CNN
F 1 "1uF" H 1610 5595 50  0000 L CNN
F 2 "Capacitors_SMD:C_0603" H 1600 5675 50  0001 C CNN
F 3 "" H 1600 5675 50  0001 C CNN
	1    1600 5675
	-1   0    0    1   
$EndComp
Wire Wire Line
	1600 5775 1600 5825
Connection ~ 1600 5775
Wire Wire Line
	2275 5875 1600 5875
Connection ~ 1600 5875
Wire Wire Line
	1600 5875 1600 5975
Text GLabel 3275 6575 2    50   Input ~ 0
AUIN
$Comp
L Device:C_Small C10
U 1 1
P 3175 6575
F 0 "C10" H 3185 6645 50  0000 L CNN
F 1 "0.22uF" H 3185 6495 50  0000 L CNN
F 2 "Capacitors_SMD:C_0603" H 3175 6575 50  0001 C CNN
F 3 "" H 3175 6575 50  0001 C CNN
	1    3175 6575
	0    -1   -1   0   
$EndComp
$Comp
L power:GND #PWR021
U 1 1
P 3825 6825
F 0 "#PWR021" H 3825 6575 50  0001 C CNN
F 1 "GND" H 3825 6675 50  0000 C CNN
F 2 "" H 3825 6825 50  0001 C CNN
F 3 "" H 3825 6825 50  0001 C CNN
	1    3825 6825
	1    0    0    -1  
$EndComp
Text GLabel 3075 6175 2    50   Input ~ 0
LEDA1
Text GLabel 3075 6075 2    50   Input ~ 0
LEDA2
Text GLabel 3075 5975 2    50   Input ~ 0
LEDA3
Text GLabel 3075 5875 2    50   Input ~ 0
LEDA4
Text GLabel 3075 5775 2    50   Input ~ 0
LEDA5
Text GLabel 3075 5675 2    50   Input ~ 0
LEDA6
Text GLabel 3075 5475 2    50   Input ~ 0
LEDA8
Text GLabel 2275 5475 0    50   Input ~ 0
LEDA9
Wire Wire Line
	2075 5975 1600 5975
Connection ~ 1600 5975
Wire Wire Line
	1600 5975 1600 6825
Wire Wire Line
	3075 6675 3650 6675
Wire Wire Line
	3075 6475 3650 6475
$Comp
L Device:C_Small C11
U 1 1
P 3650 6575
F 0 "C11" H 3660 6645 50  0000 L CNN
F 1 "0.1uF" H 3660 6495 50  0000 L CNN
F 2 "Capacitors_SMD:C_0603" H 3650 6575 50  0001 C CNN
F 3 "" H 3650 6575 50  0001 C CNN
	1    3650 6575
	-1   0    0    1   
$EndComp
Wire Wire Line
	3650 6475 3825 6475
Wire Wire Line
	3825 6475 3825 6825
Connection ~ 3650 6475
Text GLabel 3075 5575 2    50   Input ~ 0
LEDA7
NoConn ~ 2275 5775
Text GLabel 6950 1350 2    50   Input ~ 0
SDB
Connection ~ 1600 5575
Connection ~ 1750 5575
Wire Wire Line
	1750 5575 1600 5575
Wire Wire Line
	1750 5775 1600 5775
Wire Wire Line
	1750 5575 2275 5575
Text GLabel 2050 5675 0    50   Input ~ 0
SDB
Wire Wire Line
	1600 5825 1850 5825
Connection ~ 1600 5825
Wire Wire Line
	1600 5825 1600 5875
Wire Wire Line
	2050 5825 2050 5675
Wire Wire Line
	2275 5675 2050 5675
Text GLabel 8650 2000 0    50   Input ~ 0
LEDA2
Text GLabel 8650 2100 0    50   Input ~ 0
LEDA3
Text GLabel 8650 2300 0    50   Input ~ 0
LEDA4
Text GLabel 8650 2400 0    50   Input ~ 0
LEDA1
Text GLabel 2275 6075 0    50   Input ~ 0
LEDB1
Text GLabel 2275 6175 0    50   Input ~ 0
LEDB2
Text GLabel 2275 6275 0    50   Input ~ 0
LEDB3
Text GLabel 2275 6375 0    50   Input ~ 0
LEDB4
Text GLabel 2275 6475 0    50   Input ~ 0
LEDB5
Text GLabel 2275 6575 0    50   Input ~ 0
LEDB6
Text GLabel 8650 3125 0    50   Input ~ 0
LEDA1
Text GLabel 8650 3875 0    50   Input ~ 0
LEDB1
Text GLabel 8650 2725 0    50   Input ~ 0
LEDA5
Text GLabel 8650 2825 0    50   Input ~ 0
LEDA6
Text GLabel 8650 3025 0    50   Input ~ 0
LEDA7
Text GLabel 8650 3475 0    50   Input ~ 0
LEDB2
Text GLabel 8650 3575 0    50   Input ~ 0
LEDB3
Text GLabel 8650 3775 0    50   Input ~ 0
LEDB4
$Comp
L Device:LED_ARGB D12
U 1 1
P 5575 9175
F 0 "D12" H 5575 9672 50  0000 C CNN
F 1 "LED_ARGB" H 5575 9581 50  0000 C CNN
F 2 "SamacSys_Parts:LED_Kingbright_AAA3528ESGCT" H 5575 9125 50  0001 C CNN
F 3 "~" H 5575 9125 50  0001 C CNN
	1    5575 9175
	1    0    0    -1  
$EndComp
$Comp
L Device:LED_ARGB D13
U 1 1
P 6750 9175
F 0 "D13" H 6750 9672 50  0000 C CNN
F 1 "LED_ARGB" H 6750 9581 50  0000 C CNN
F 2 "SamacSys_Parts:LED_Kingbright_AAA3528ESGCT" H 6750 9125 50  0001 C CNN
F 3 "~" H 6750 9125 50  0001 C CNN
	1    6750 9175
	1    0    0    -1  
$EndComp
$Comp
L Device:LED_ARGB D18
U 1 1
P 7825 10125
F 0 "D18" H 7825 10622 50  0000 C CNN
F 1 "LED_ARGB" H 7825 10531 50  0000 C CNN
F 2 "SamacSys_Parts:LED_Kingbright_AAA3528ESGCT" H 7825 10075 50  0001 C CNN
F 3 "~" H 7825 10075 50  0001 C CNN
	1    7825 10125
	1    0    0    -1  
$EndComp
Text Notes 11250 2075 2    50   ~ 0
C1-1,C1-2,C1-3
Text Notes 11250 2825 2    50   ~ 0
C1-4,C1-5,C1-6
Text Notes 11375 3550 2    50   ~ 0
C1-9,C1-10,C1-11
Text GLabel 5775 8225 2    50   Input ~ 0
LEDA1
Text GLabel 5375 8975 0    50   Input ~ 0
LEDA7
Text GLabel 5375 9175 0    50   Input ~ 0
LEDA8
Text GLabel 5375 9375 0    50   Input ~ 0
LEDA9
Text GLabel 6550 8975 0    50   Input ~ 0
LEDA7
Text GLabel 6550 9175 0    50   Input ~ 0
LEDA8
Text GLabel 6550 9375 0    50   Input ~ 0
LEDA9
Text GLabel 6950 8225 2    50   Input ~ 0
LEDA2
Text GLabel 5775 9175 2    50   Input ~ 0
LEDA1
Text GLabel 6950 9175 2    50   Input ~ 0
LEDA2
Text GLabel 5375 8025 0    50   Input ~ 0
LEDA4
Text GLabel 5375 8225 0    50   Input ~ 0
LEDA5
Text GLabel 5375 8425 0    50   Input ~ 0
LEDA6
Text GLabel 6550 8025 0    50   Input ~ 0
LEDA4
Text GLabel 6550 8225 0    50   Input ~ 0
LEDA5
Text GLabel 6550 8425 0    50   Input ~ 0
LEDA6
Text GLabel 8025 8225 2    50   Input ~ 0
LEDB1
Text GLabel 8025 9175 2    50   Input ~ 0
LEDB1
Text GLabel 7625 8025 0    50   Input ~ 0
LEDB4
Text GLabel 7625 8225 0    50   Input ~ 0
LEDB5
Text GLabel 7625 8425 0    50   Input ~ 0
LEDB6
Text GLabel 7625 8975 0    50   Input ~ 0
LEDB4
Text GLabel 7625 9175 0    50   Input ~ 0
LEDB5
Text GLabel 7625 9375 0    50   Input ~ 0
LEDB6
Text Notes 5300 7900 2    50   ~ 0
C4-1,C5-1,C6-1
Text Notes 5350 8750 2    50   ~ 0
C7-1,C8-1,C9-1
Text Notes 6550 7900 2    50   ~ 0
C4-2,C5-2,C6-2
Text Notes 6550 8750 2    50   ~ 0
C7-2,C8-2,C9-2
Text Notes 7650 7925 2    50   ~ 0
C4-9,C5-10,C6-11
Text Notes 7625 8775 2    50   ~ 0
C7-9,C8-10,C9-11
Text GLabel 5775 10125 2    50   Input ~ 0
LEDA7
Text GLabel 6950 10125 2    50   Input ~ 0
LEDA8
Text GLabel 8025 10125 2    50   Input ~ 0
LEDA9
Text GLabel 5375 9925 0    50   Input ~ 0
LEDA2
Text GLabel 5375 10125 0    50   Input ~ 0
LEDA3
Text GLabel 5375 10325 0    50   Input ~ 0
LEDA4
Text GLabel 6550 9925 0    50   Input ~ 0
LEDA2
Text GLabel 6550 10125 0    50   Input ~ 0
LEDA3
Text GLabel 6550 10325 0    50   Input ~ 0
LEDA4
Text GLabel 7625 9925 0    50   Input ~ 0
LEDA2
Text GLabel 7625 10125 0    50   Input ~ 0
LEDA3
Text GLabel 7625 10325 0    50   Input ~ 0
LEDA4
Text Notes 5300 9750 2    50   ~ 0
C2-6,C3-6,C4-6
Text Notes 6550 9750 2    50   ~ 0
C2-7,C3-7,C4-7
Text Notes 7625 9775 2    50   ~ 0
C2-8,C3-8,C4-8
$Comp
L power:GND #PWR023
U 1 1
P 2575 9575
F 0 "#PWR023" H 2575 9325 50  0001 C CNN
F 1 "GND" H 2575 9425 50  0000 C CNN
F 2 "" H 2575 9575 50  0001 C CNN
F 3 "" H 2575 9575 50  0001 C CNN
	1    2575 9575
	1    0    0    -1  
$EndComp
Text GLabel 2825 9425 1    50   Input ~ 0
AUIN
Wire Wire Line
	2975 9525 2575 9525
Wire Wire Line
	2575 9525 2575 9575
Connection ~ 2575 9525
Text GLabel 2975 9375 1    50   Input ~ 0
AUFLG
Text GLabel 2400 9950 2    50   Input ~ 0
AUOUT
Wire Wire Line
	2975 9425 2825 9425
Wire Wire Line
	1925 9375 2575 9375
Wire Wire Line
	2575 9375 2575 9475
Wire Wire Line
	1925 9425 1925 9475
NoConn ~ 2975 9475
$Comp
L Device:R_Small R9
U 1 1
P 2300 9950
F 0 "R9" H 2330 9970 50  0000 L CNN
F 1 "1K" H 2330 9910 50  0000 L CNN
F 2 "Resistors_SMD:R_0805" H 2300 9950 50  0001 C CNN
F 3 "" H 2300 9950 50  0001 C CNN
	1    2300 9950
	0    1    1    0   
$EndComp
Wire Wire Line
	1925 9475 2200 9475
Connection ~ 1925 9475
$Comp
L Device:D D14
U 1 1
P 2350 9475
F 0 "D14" V 2396 9396 50  0000 R CNN
F 1 "D" V 2305 9396 50  0000 R CNN
F 2 "Diodes_SMD:D_SOD-123" H 2350 9475 50  0001 C CNN
F 3 "~" H 2350 9475 50  0001 C CNN
	1    2350 9475
	1    0    0    -1  
$EndComp
Connection ~ 2200 9475
Wire Wire Line
	2200 9475 2200 9950
Wire Wire Line
	2575 9475 2500 9475
Connection ~ 2575 9475
Wire Wire Line
	2575 9475 2575 9525
Text GLabel 6950 1450 2    50   Input ~ 0
AUFLG
NoConn ~ 2275 6775
NoConn ~ 2275 6675
NoConn ~ 3075 6775
Text Notes 7175 2525 0    50   ~ 0
SERIAL
$EndSCHEMATC
